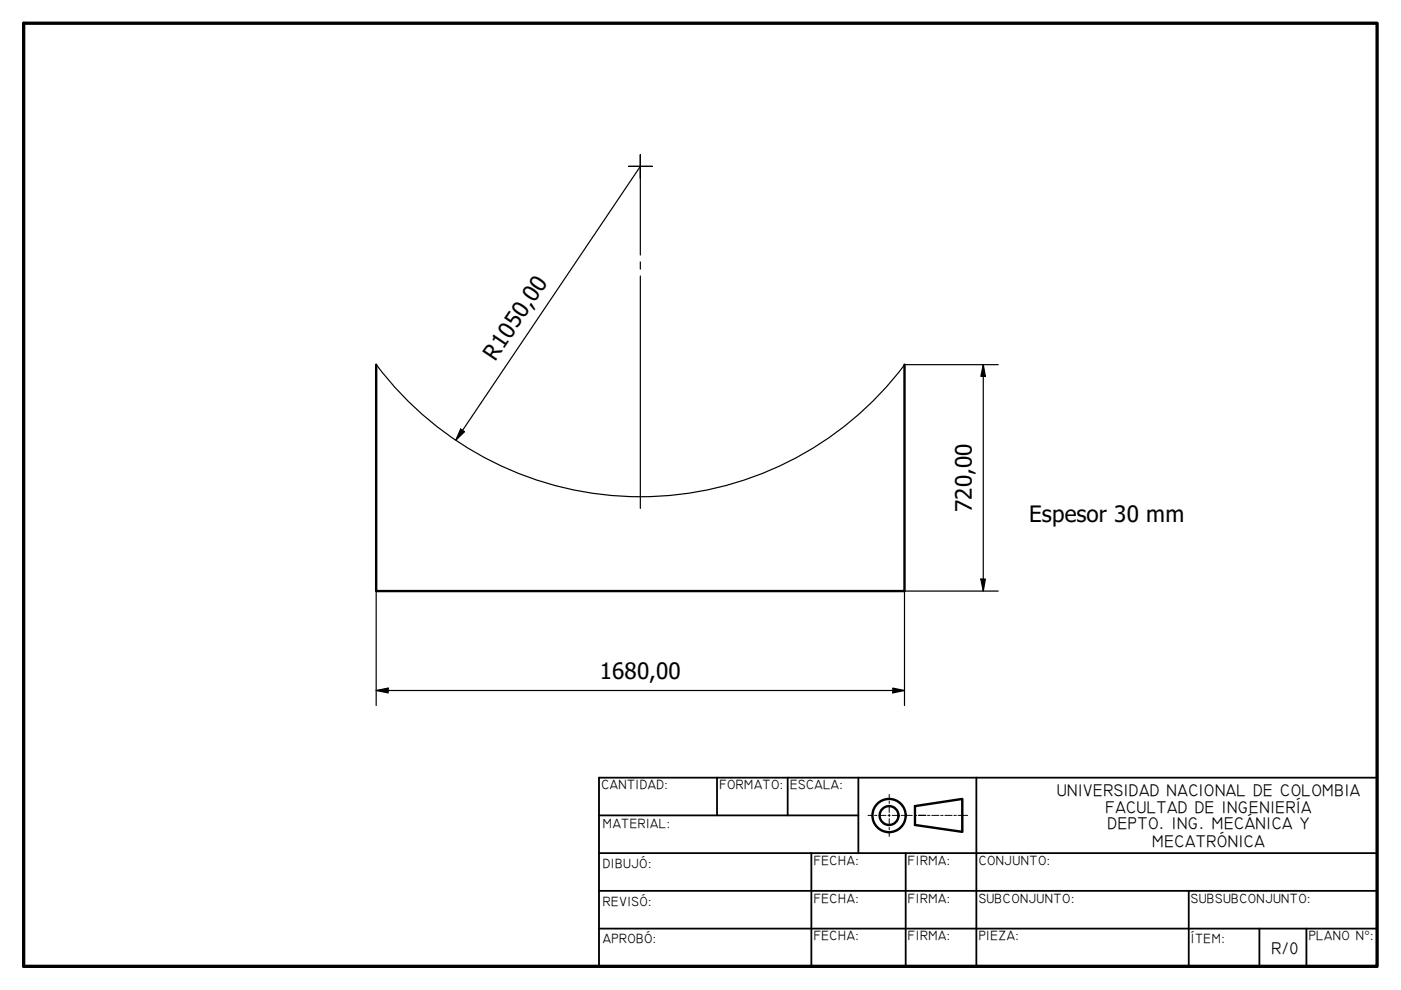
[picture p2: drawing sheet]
<svg xmlns="http://www.w3.org/2000/svg" width="297mm" height="210mm" viewBox="0 0 297 210" stroke-linecap="round" stroke-linejoin="round" font-family="sans-serif">
<!-- layer: Visible (ISO) -->
<path d="M79.8 77.3v48h112v-48" fill="none" stroke="#000" stroke-width=".51"/>
<!-- layer: Border (ISO) -->
<path d="M5 4.9h287v200h-287z" fill="none" stroke="#000" stroke-width=".7"/>
<!-- layer: Title (ISO) -->
<g fill="none" stroke="#000" stroke-width=".38">
<path d="M127 172.9h55M127 164.9h165v40h-165zM152 164.9v8M167 164.9v8M182 164.9v15.9M207 164.9v40M127 180.9h165M127 188.9h165M127 196.9h165M172 180.9v24M192 180.9v24M252 188.9v16"/>
<path d="M267 196.9v8M277 196.9v8"/>
</g>
<g fill="none" stroke="#000" stroke-width=".21">
<path d="M184 172.9h1M185.4 172.9h.5M186.4 172.9h1.4M188.3 172.9h.4M188.5 168.4v1.1M188.5 176.4v.9M188.5 169.8v.5M188.5 170.7v1.5M188.5 172.6v.5M188.5 173.6v1.4M188.5 175.4v.5M189.2 172.9h1.4"/>
<path d="M191.1 172.9h.5M192 172.9h1.4M193.9 172.9h.5M194.8 172.9h1.5M196.7 172.9h.5M197.5 172.9h1.6M199.5 172.9h.5M200.3 172.9h1.6M202.2 172.9h.6M203.1 172.9h2.1"/>
</g>
<g fill="none" stroke="#000" stroke-width=".51">
<path d="M194 170.9l10-1.5v7l-10-1.5z"/>
<circle cx="188.5" cy="172.9" r="3.5"/>
<circle cx="188.5" cy="172.9" r="2"/>
</g>
<!-- layer: Sketch Geometry (ISO) -->
<path d="M79.8 77.3a70 70 0 0 0 112 0M194.8 172.9h1.5" fill="none" stroke="#000" stroke-width=".25"/>
<!-- layer: Dimension (ISO) -->
<path d="M135.8 35.3l-39.2 58M191.8 77.3h19.8M208.5 77.3l.4 2.5h-.9zM208.5 77.3v48M97.7 91l.8 .5-1.9 1.8zM79.8 125.3v24.3M208 122.8h.9l-.4 2.5zM211.6 125.3h-19.8v24.3M79.8 146.4l2.5-.5v1zM79.8 146.4h112M189.3 145.9l2.5 .5-2.5 .5z" fill="none" stroke="#000" stroke-width=".25"/>
<g fill="#000">
<path d="M208.5 77.3l.4 2.5h-.9z" fill-rule="evenodd"/>
<path d="M97.7 91l.8 .5-1.9 1.8z" fill-rule="evenodd"/>
<path d="M208 122.8h.9l-.4 2.5z" fill-rule="evenodd"/>
<path d="M79.8 146.4l2.5-.5v1z" fill-rule="evenodd"/>
<path d="M189.3 145.9l2.5 .5-2.5 .5z" fill-rule="evenodd"/>
</g>
<!-- layer: Center Mark (ISO) -->
<path d="M133.3 35.3h2.5h-2.5M135.8 32.8v2.5v-2.5M135.8 37.8v-2.5v18.8M138.3 35.3h-2.5h2.5M135.8 55.5v1.6M135.8 58.5v49.3" fill="none" stroke="#000" stroke-width=".25"/>
<g font-size="4.8">
<text x="105" y="76.7" transform="rotate(-56 105 76.7)">R1050,00</text>
<text x="206.1" y="108.6" transform="rotate(-90 206.1 108.6)">720,00</text>
<text x="218.2" y="110.7">Espesor 30 mm</text>
<text x="127.2" y="144">1680,00</text>
</g>
<g font-size="3.6">
<text x="224.1" y="168.7">UNIVERSIDAD NACIONAL DE COLOMBIA</text>
<text x="234.4" y="172.3">FACULTAD DE INGENIERÍA</text>
<text x="234.8" y="175.9">DEPTO. ING. MECÁNICA Y</text>
<text x="244.3" y="179.5">MECATRÓNICA</text>
<text x="269.6" y="202.2">R/0</text>
</g>
<g font-size="2.9">
<text x="127.5" y="167.4">CANTIDAD:</text>
<text x="152.5" y="167.4">FORMATO:</text>
<text x="167.5" y="167.4">ESCALA:</text>
<text x="127.8" y="175.5">MATERIAL:</text>
<text x="127.8" y="184">DIBUJÓ:</text>
<text x="172.5" y="183.4">FECHA:</text>
<text x="192.5" y="183.4">FIRMA:</text>
<text x="207.5" y="183.4">CONJUNTO:</text>
<text x="127.8" y="192">REVISÓ:</text>
<text x="172.5" y="191.4">FECHA:</text>
<text x="192.5" y="191.4">FIRMA:</text>
<text x="207.5" y="191.4">SUBCONJUNTO:</text>
<text x="252.5" y="191.4">SUBSUBCONJUNTO:</text>
<text x="127.8" y="200">APROBÓ:</text>
<text x="172.5" y="199.4">FECHA:</text>
<text x="192.5" y="199.4">FIRMA:</text>
<text x="207.5" y="199.4">PIEZA:</text>
<text x="252.5" y="200">ÍTEM:</text>
<text x="277.5" y="199.4">PLANO N°:</text>
</g>
</svg>
